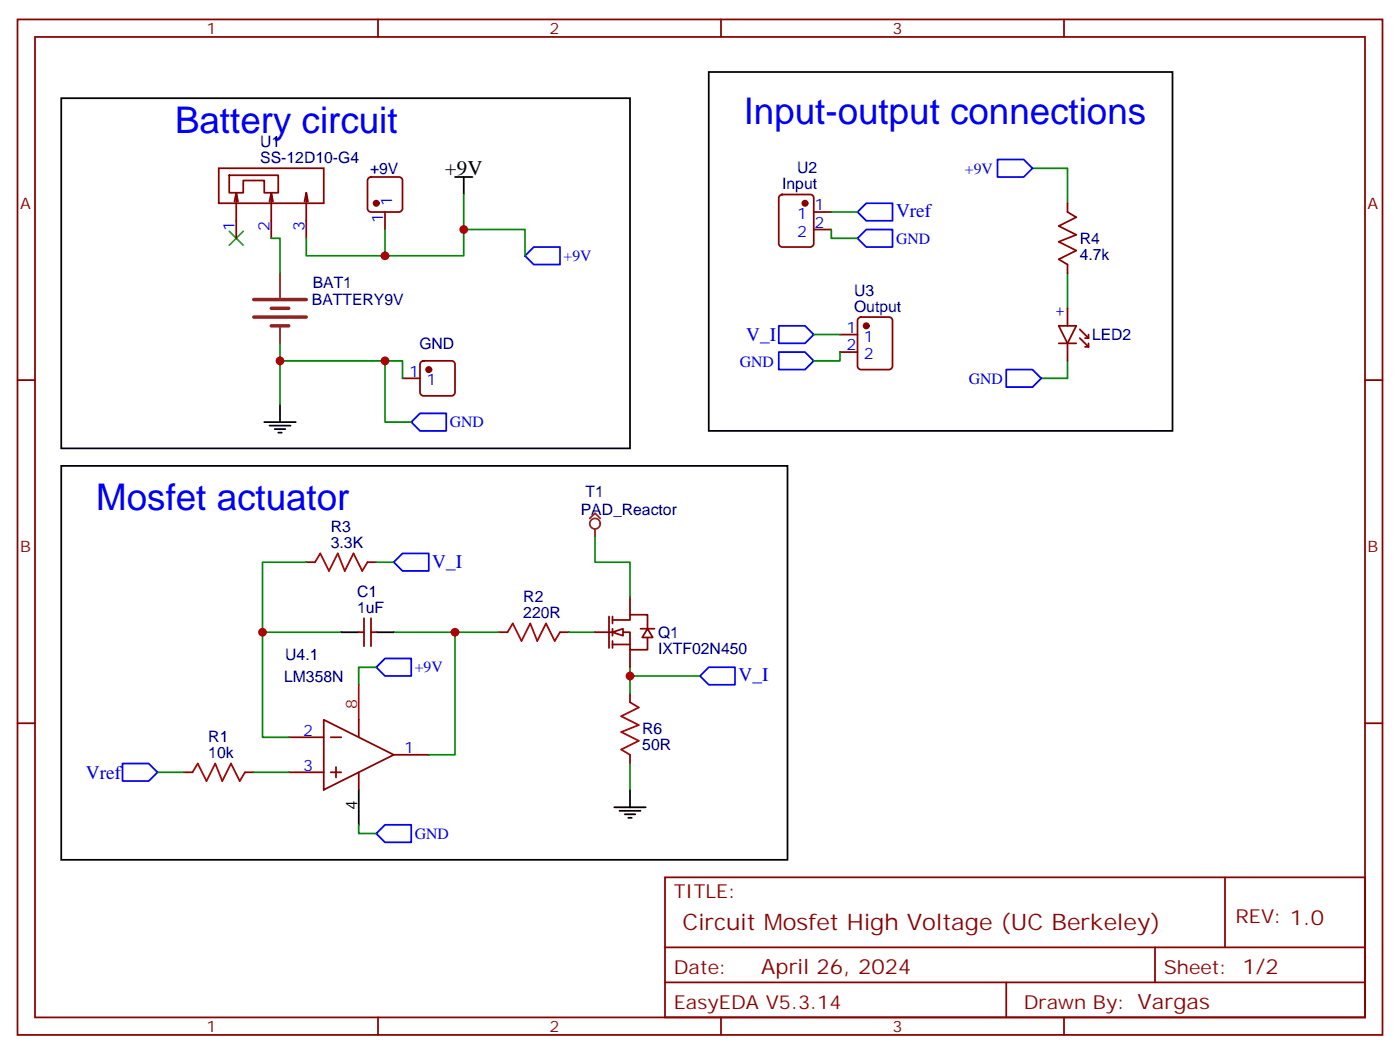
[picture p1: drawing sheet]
<svg xmlns="http://www.w3.org/2000/svg" width="282mm" height="212mm" viewBox="0 0 282 212" stroke-linecap="round" stroke-linejoin="round" font-family="sans-serif">
<g fill="none" stroke="#870000" stroke-width=".35">
<path d="M3.5 3.9h275.2v204.6h-275.2zM7.1 7.4h268.1v197.6h-268.1zM76.2 3.9v3.5M145.3 3.9v3.5M214.5 3.9v3.5M74.3 35.9l.5-.2h5.6a.71 .71 0 0 1 .7 .7v5.6a.76 .76 0 0 1-.7 .7h-5.6a.76 .76 0 0 1-.7-.7v-5.6zM157.2 39.4l.5-.2h5.6a.71 .71 0 0 1 .7 .7v9.2a.76 .76 0 0 1-.7 .7h-5.6a.76 .76 0 0 1-.7-.7v-9.2zM77.6 42.7v3.5M164 46.2h3.6M164 42.7h3.6M215.2 41v1.7l1.8 1.1-3.6 1.7 3.6 1.8-3.6 1.4 3.6 1.8-3.6 1.7 1.8 1.1v1.8M3.5 76.6h3.6"/>
<path d="M81.1 76.2h3.6M84.9 72.9l.5-.2h5.6a.71 .71 0 0 1 .7 .7v5.7a.76 .76 0 0 1-.7 .7h-5.6a.76 .76 0 0 1-.7-.7v-5.7zM169.3 70.9h3.6M169.3 67.4h3.6M173.1 64.1l.5-.2h5.6a.71 .71 0 0 1 .7 .7v9.2a.76 .76 0 0 1-.7 .7h-5.6a.76 .76 0 0 1-.7-.7v-9.2zM213.4 65.7h3.6l-1.8 3.5zM213.4 69.2h3.6M215.2 62.1v3.6M215.2 69.2v3.5M217.7 68.1l1.7 1.8M217.7 66.4l1.7 1.7M218.7 69.9h.7"/>
<path d="M218.7 68.1h.7M219.4 67.4v.7M219.4 69.2v.7M275.2 76.6h3.5M61.7 113.3h1.8M74.1 113.3h1.7M72.3 127.4h1.1M73.4 124.6v5.6M74.8 127.4h1M74.8 124.6v5.6M100.5 127.4h1.8M112.9 127.4h1.8"/>
<path d="M119.9 127.4h7.1v3.5h3.5v-2.5M122.8 124.2v6.4M123.5 124.9h3.5v-1h3.5v2.8M123.5 124.2v1.4M123.5 126.7v1.4M123.5 129.2v1.4M123.5 129.9h3.5M127 120.3v3.6M127 130.9v3.5M127 139.7v1.8M129.1 126.7h2.8M3.5 145.7h3.6"/>
<path d="M37 155.6h1.8M49.4 155.6h1.8M58.2 148.6h7.1M58.2 155.6h7.1M65.3 145l14.1 7.1-14.1 7zM66.7 148.6h2.1M66.7 155.6h2.1M67.7 154.6v2.1M72.3 145v3.6M72.3 155.6v3.5M79.4 152.1h7M127 152.1v1.7"/>
<path d="M275.2 145.7h3.5M134.1 176.8h141.1v28.2h-141.1zM246.9 176.8v14.1M134.1 190.9h141.1M134.1 197.9h141.1M202.8 197.9v7.1M232.8 190.9v7M76.2 205v3.5M145.3 205v3.5M214.5 205v3.5"/>
</g>
<g fill="none" stroke="#00f" stroke-width=".35">
<path d="M201.1 32.1h5.3l1.7 1.8-1.7 1.8h-5.3zM105.8 51.5l1.8-1.7h5.3v3.5h-5.3zM172.9 48l1.7-1.8h5.3v3.6h-5.3zM172.9 42.7l1.7-1.7h5.3v3.5h-5.3zM157 70.9h5.3l1.7 1.8-1.7 1.8h-5.3zM157 65.7h5.3l1.7 1.7-1.7 1.8h-5.3zM202.8 74.5h5.3l1.8 1.7-1.8 1.8h-5.3zM82.9 85.1l1.8-1.8h5.3v3.5h-5.3zM79.4 113.3l1.7-1.8h5.3v3.5h-5.3zM75.8 134.4l1.8-1.7h5.3v3.5h-5.3zM141.1 136.2l1.8-1.8h5.3v3.6h-5.3zM24.7 153.8h5.3l1.7 1.8-1.7 1.8h-5.3z"/>
<path d="M75.8 168l1.8-1.8h5.3v3.5h-5.3z"/>
</g>
<g fill="#870000" stroke="#870000" stroke-width=".35">
<circle cx="75.8" cy="41" r=".53"/>
<circle cx="86.4" cy="74.5" r=".53"/>
<circle cx="162.3" cy="41" r=".53"/>
<circle cx="174.6" cy="65.7" r=".53"/>
</g>
<g fill="none" stroke="#000" stroke-width=".35">
<path d="M12.3 19.8h114.7v70.5h-114.7zM142.9 14.5h93.5v72.3h-93.5zM91.7 35.7h3.5M93.5 35.7v3.5M12.3 93.9h146.4v79.3h-146.4zM53.3 85.1h6.3M54.3 85.8h4.3M55.4 86.5h2.1M56.1 87.2h.7M56.4 81.5v3.6M68.8 127.4h3.5M75.8 127.4h3.6"/>
<path d="M72.3 159.1v7.1M127 159.1v3.6M123.8 162.7h6.4M124.9 163.4h4.2M125.9 164.1h2.2M126.6 164.8h.8"/>
</g>
<path d="M51.2 60.4h10.5M51.2 63.9h10.5M54.7 62.1h3.5M54.7 65.7h3.5" fill="none" stroke="#8c2424" stroke-width=".71"/>
<path d="M56.4 55.1v4.9M56.4 65.7v3.5" fill="none" stroke="#8c2424" stroke-width=".35"/>
<g fill="none" stroke="#008700" stroke-width=".35">
<path d="M93.5 39.2v7M208.1 33.9h7.1v7.1M77.6 51.5h15.9v-5.3h12.3v5.3M167.6 46.2v1.8h5.3M167.6 42.7h5.3M215.2 55.1v7M56.4 72.7h21.2v12.4h5.3M56.4 69.2v12.3M77.6 72.7h3.5v3.5M164 67.4h5.3M169.3 70.9v1.8h-5.3M215.2 72.7v3.5h-5.3"/>
<path d="M61.7 113.3h-8.8v14.1M75.8 113.3h3.6M68.8 127.4h-15.9v21.2h5.3M75.8 134.4h-3.5v3.6M79.4 127.4h12.3v24.7h-5.3M91.7 127.4h8.8M114.7 127.4h5.2M127 134.4v5.3M127 136.2h14.1M31.7 155.6h5.3M51.2 155.6h7M127 153.8v5.3"/>
<path d="M72.3 166.2v1.8h3.5"/>
</g>
<path d="M72.3 138v7" fill="none" stroke="#f00" stroke-width=".35"/>
<path d="M63.5 113.3l1.1-1.8 1.7 3.5 1.8-3.5 1.4 3.5 1.8-3.5 1.7 3.5 1.1-1.7M102.3 127.4l1.1-1.8 1.7 3.6 1.8-3.6 1.4 3.6 1.8-3.6 1.7 3.6 1.1-1.8M38.8 155.6l1.1-1.8 1.7 3.6 1.8-3.6 1.4 3.6 1.8-3.6 1.7 3.6 1.1-1.8M127 141.5l1.8 1.1-3.6 1.7 3.6 1.8-3.6 1.4 3.6 1.8-3.6 1.7 1.8 1.1" fill="none" stroke="#a10000" stroke-width=".35"/>
<path d="M46.2 46.6l2.8 2.8M49 46.6l-2.8 2.8" fill="none" stroke="#3c3" stroke-width=".35"/>
<g fill="#fff" stroke="#870000" stroke-width=".35">
<path d="M130.5 126.7l1.1 1.7h-2.1z"/>
<path d="M123.5 127.4l2.1-.7v1.4z"/>
</g>
<path d="M54.7 48h1.7v7.1M77.6 46.2v5.3h-15.9v-3.5M119.9 108v5.3h7.1v7" fill="none" stroke="#008700" stroke-width=".35"/>
<g fill="none" stroke="#8c2424" stroke-width=".35">
<path d="M118.9 104.5l1-1.1 1.1 1.1M119.9 106.6v1.4"/>
<circle cx="119.9" cy="105.5" r="1.06"/>
</g>
<path d="M44.1 33.9h21.2v7.1h-21.2zM46.2 35.3h9.9v3.5h-2.8v-2.4h-4.3v2.4h-2.8zM47.6 38.8l-.3 1.8M54.7 38.8l-.4 1.8M61.7 38.8l-.3 1.8M48 40.6l-.4-1.8v9.2M55 40.6l-.3-1.8v9.2M62.1 40.6l-.4-1.8v9.2" fill="none" stroke="#870000" stroke-width=".35"/>
<g fill="#c00">
<circle cx="56.4" cy="72.7" r=".88"/>
<circle cx="127" cy="136.2" r=".88"/>
<circle cx="91.7" cy="127.4" r=".88"/>
<circle cx="52.9" cy="127.4" r=".88"/>
<circle cx="77.6" cy="72.7" r=".88"/>
<circle cx="77.6" cy="51.5" r=".88"/>
<circle cx="93.5" cy="46.2" r=".88"/>
</g>
<g font-size="7.4" fill="#00f">
<text x="35.3" y="26.8">Battery circuit</text>
<text x="149.9" y="25.1">Input-output connections</text>
<text x="19.4" y="102.7">Mosfet actuator</text>
</g>
<text font-size="4.6" fill="#800" x="137.6" y="187.4">Circuit Mosfet High Voltage (UC Berkeley)</text>
<text font-size="4.2" x="89.7" y="35.3">+9V</text>
<text font-size="4.2" fill="#800" x="153.5" y="196.2">April 26, 2024</text>
<g font-size="3.9" fill="#00f">
<text x="180.6" y="43.8">Vref</text>
<text x="150.4" y="68.7">V_I</text>
<text x="87.1" y="114.4">V_I</text>
<text x="148.9" y="137.3">V_I</text>
<text x="17.3" y="156.9">Vref</text>
</g>
<g font-size="3.9" fill="#800">
<text x="135.8" y="181">TITLE:</text>
<text x="249.1" y="185.9">REV: 1.0</text>
<text x="135.8" y="196.2">Date:</text>
<text x="234.6" y="196.2">Sheet: 1/2</text>
<text x="135.8" y="203.2">EasyEDA V5.3.14</text>
<text x="206.4" y="203.2">Drawn By: Vargas</text>
</g>
<g font-size="3.2" fill="#800">
<text x="41.6" y="6.9">1</text>
<text x="110.8" y="6.9">2</text>
<text x="179.9" y="6.9">3</text>
<text x="4.1" y="42">A</text>
<text x="275.7" y="42">A</text>
<text x="4.1" y="111.2">B</text>
<text x="275.7" y="111.2">B</text>
<text x="41.6" y="208">1</text>
<text x="110.8" y="208">2</text>
<text x="179.9" y="208">3</text>
</g>
<g font-size="3.2" fill="#000080">
<text x="52.5" y="29.5">U1</text>
<text x="52.5" y="32.8">SS-12D10-G4</text>
<text x="74.6" y="35">+9V</text>
<text x="160.7" y="34.9">U2</text>
<text x="157.7" y="38.1">Input</text>
<text x="217.7" y="52.5">4.7k</text>
<text x="217.7" y="49.1">R4</text>
<text x="63" y="57.9">BAT1</text>
<text x="172.2" y="59.6">U3</text>
<text x="62.9" y="61.5">BATTERY9V</text>
<text x="172.2" y="62.8">Output</text>
<text x="84.5" y="70.3">GND</text>
<text x="220.1" y="68.5">LED2</text>
<text x="118" y="100.2">T1</text>
<text x="66.7" y="107.2">R3</text>
<text x="117.1" y="103.8">PAD_Reactor</text>
<text x="66.7" y="110.5">3.3K</text>
<text x="72" y="123.5">1uF</text>
<text x="72" y="120.2">C1</text>
<text x="105.5" y="124.6">220R</text>
<text x="105.5" y="121.3">R2</text>
<text x="132.6" y="131.8">IXTF02N450</text>
<text x="132.6" y="128.5">Q1</text>
<text x="57.3" y="137.3">LM358N</text>
<text x="57.5" y="132.9">U4.1</text>
<text x="42" y="149.5">R1</text>
<text x="129.5" y="147.9">R6</text>
<text x="42" y="152.8">10k</text>
<text x="129.5" y="151.2">50R</text>
</g>
<g font-size="3.2" fill="#00f">
<text x="194.5" y="35">+9V</text>
<text x="79" y="41.4" transform="rotate(-90 79 41.4)">1</text>
<text x="47.3" y="46.5" transform="rotate(-90 47.3 46.5)">1</text>
<text x="54.3" y="46.5" transform="rotate(-90 54.3 46.5)">2</text>
<text x="61.4" y="46.5" transform="rotate(-90 61.4 46.5)">3</text>
<text x="77.3" y="44.9" transform="rotate(-90 77.3 44.9)">1</text>
<text x="160.7" y="47.7">2</text>
<text x="160.7" y="44.1">1</text>
<text x="164.2" y="45.9">2</text>
<text x="164.2" y="42.4">1</text>
<text x="113.6" y="52.6">+9V</text>
<text x="180.6" y="49.1">GND</text>
<text x="214.5" y="64" transform="rotate(-90 214.5 64)">+</text>
<text x="170.7" y="70.6">2</text>
<text x="170.7" y="67.1">1</text>
<text x="174.2" y="68.8">1</text>
<text x="82.5" y="75.9">1</text>
<text x="86" y="77.6">1</text>
<text x="149.1" y="73.9">GND</text>
<text x="174.2" y="72.4">2</text>
<text x="195.3" y="77.4">GND</text>
<text x="90.7" y="86.1">GND</text>
<text x="83.6" y="135.5">+9V</text>
<text x="61.1" y="148.2">2</text>
<text x="61.1" y="155.3">3</text>
<text x="81.5" y="151.7">1</text>
<text x="83.6" y="169">GND</text>
</g>
<text font-size="3.2" fill="#f00" x="72" y="142.9" transform="rotate(-90 72 142.9)">8</text>
<text font-size="3.2" x="72" y="163.3" transform="rotate(-90 72 163.3)">4</text>
</svg>
